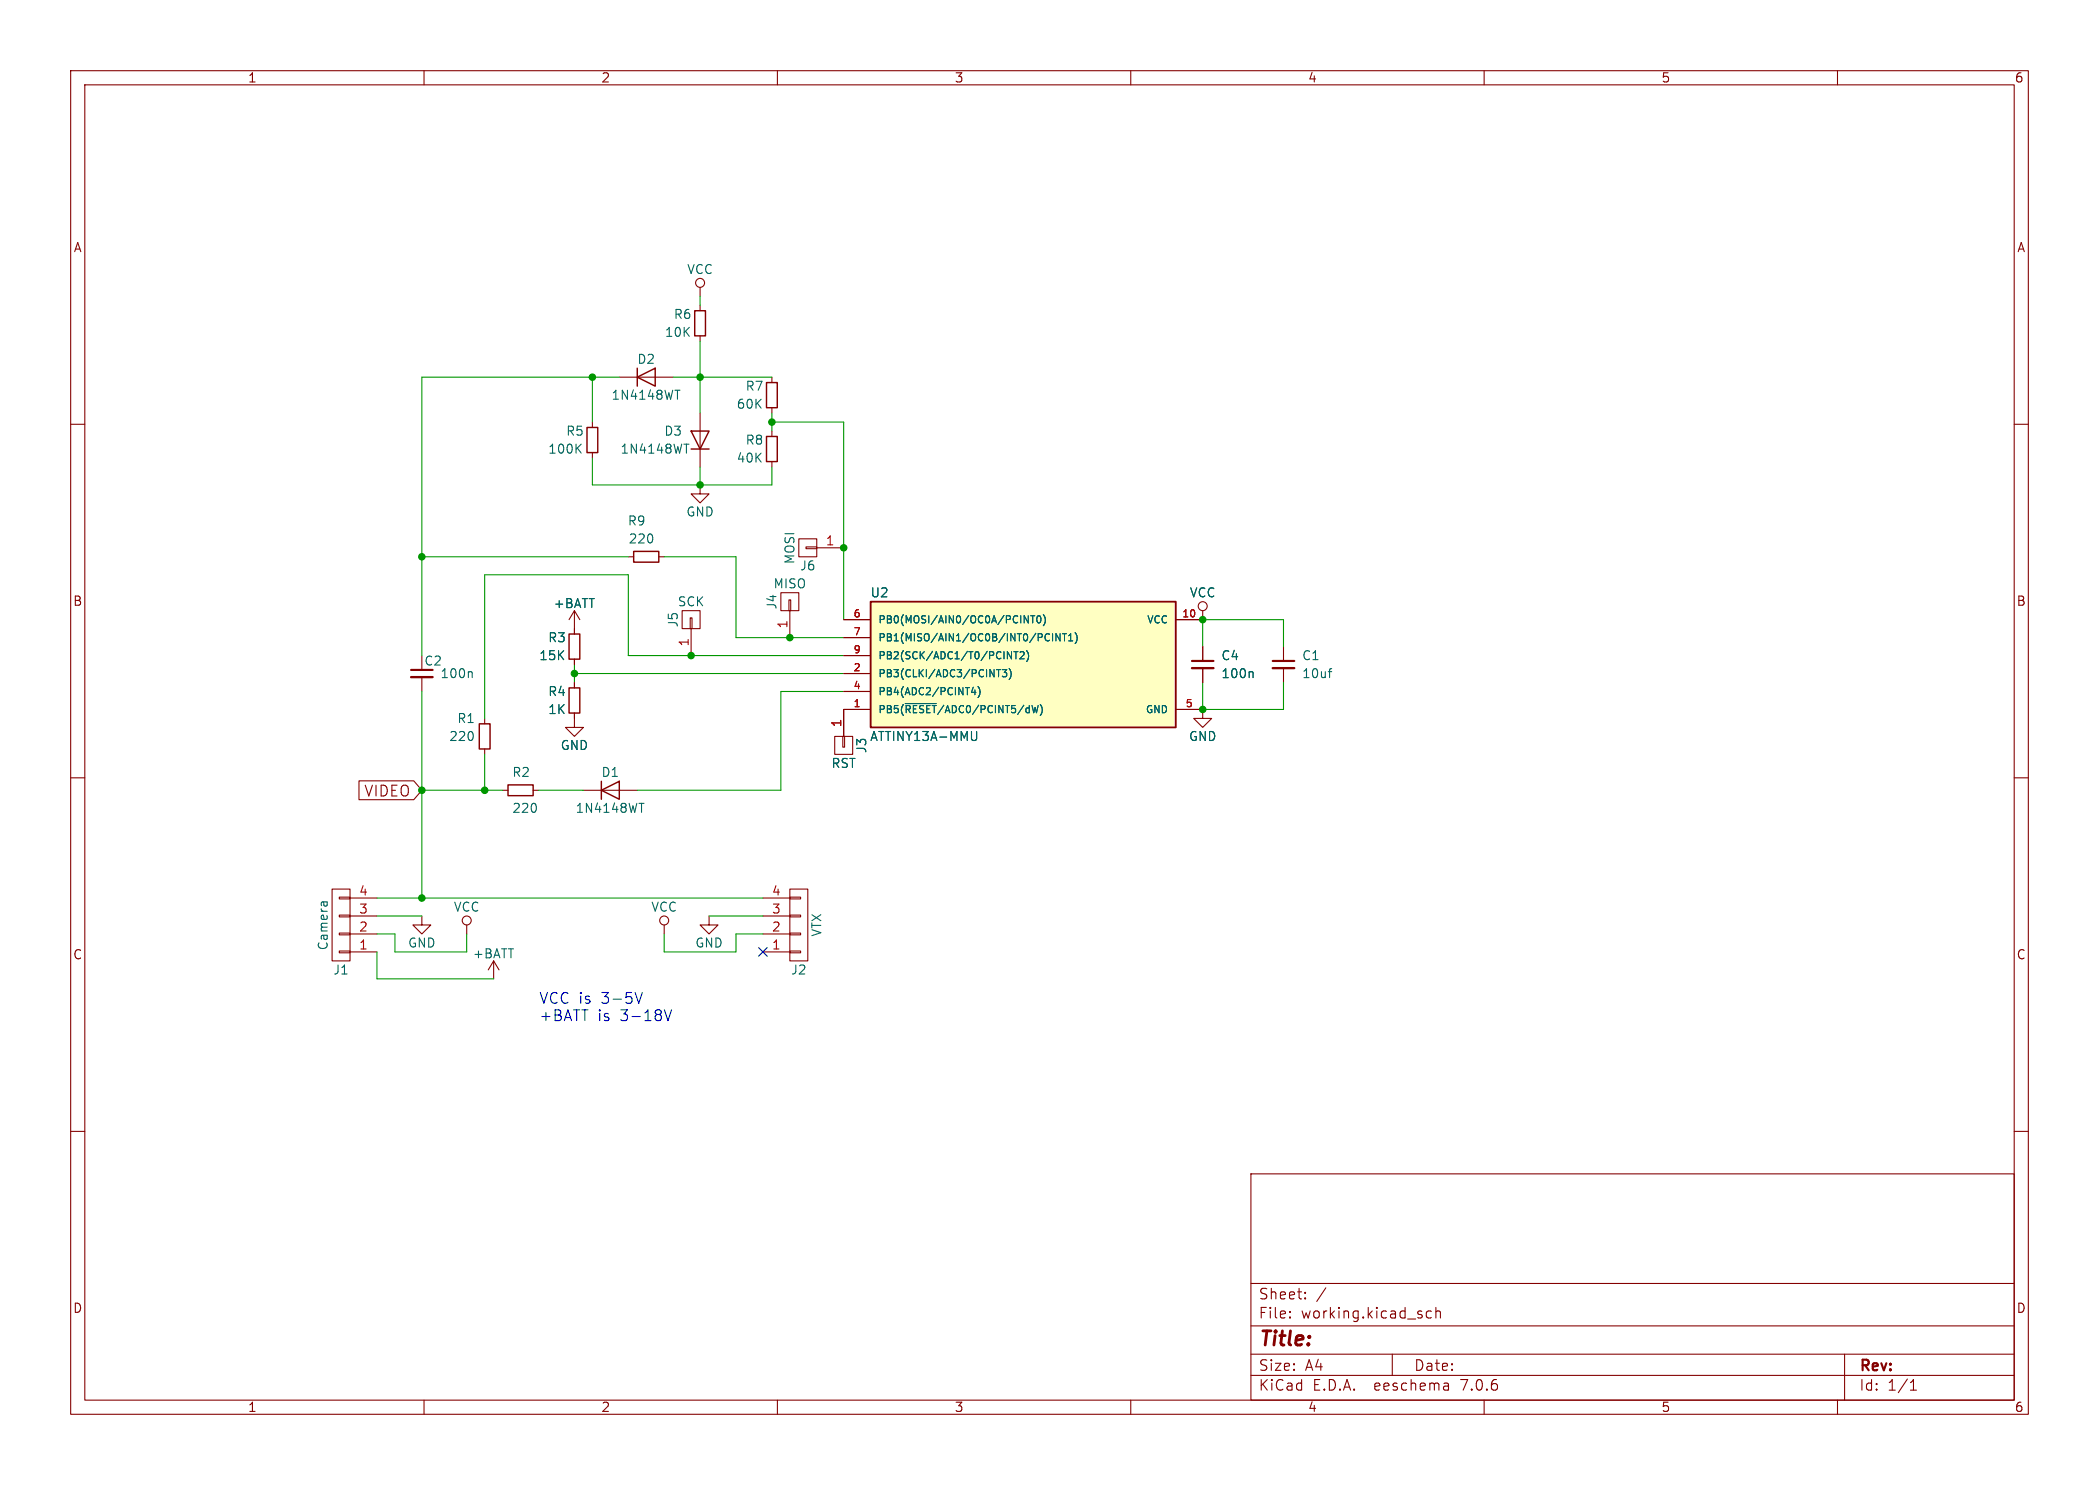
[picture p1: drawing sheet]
(kicad_sch (version 20230121) (generator eeschema)

 (paper "A4")

 (lib_symbols
  (symbol "VoltageOSD-rescue:+BATT" (power) (pin_names (offset 0)) (in_bom yes) (on_board yes)
   (property "Reference" "#PWR" (at 0 -3.81 0) (effects (font (size 1.27 1.27)) hide))
   (property "Value" "+BATT" (at 0 3.556 0) (effects (font (size 1.27 1.27))))
   (property "Footprint" "" (at 0 0 0) (effects (font (size 1.27 1.27)) hide))
   (property "Datasheet" "" (at 0 0 0) (effects (font (size 1.27 1.27)) hide))
   (symbol "+BATT_0_1"
    (polyline (pts (xy -0.762 1.27) (xy 0 2.54)) (stroke (width 0) (type solid)) (fill (type none)))
    (polyline (pts (xy 0 0) (xy 0 2.54)) (stroke (width 0) (type solid)) (fill (type none)))
    (polyline (pts (xy 0 2.54) (xy 0.762 1.27)) (stroke (width 0) (type solid)) (fill (type none))))
   (symbol "+BATT_1_1"
    (pin power_in line (at 0 0 90) (length 0) hide (name "+BATT" (effects (font (size 1.27 1.27)))) (number "1" (effects (font (size 1.27 1.27)))))))
  (symbol "VoltageOSD-rescue:ATTINY13A-MMF" (pin_names (offset 1.016)) (in_bom yes) (on_board yes)
   (property "Reference" "U" (at -20.32 10.16 0) (effects (font (size 1.27 1.27))))
   (property "Value" "ATTINY13A-MMF" (at 16.51 -10.16 0) (effects (font (size 1.27 1.27))))
   (property "Footprint" "QFN/MLF10" (at 15.24 0 0) (effects (font (size 1.27 1.27) italic) hide))
   (property "Datasheet" "" (at -20.32 8.89 0) (effects (font (size 1.27 1.27)) hide))
   (symbol "ATTINY13A-MMF_0_1"
    (rectangle (start -21.59 8.89) (end 21.59 -8.89) (stroke (width 0.254) (type solid)) (fill (type background))))
   (symbol "ATTINY13A-MMF_1_1"
    (pin bidirectional line (at -25.4 -6.35 0) (length 3.81) (name "PB5(~{RESET}/ADC0/PCINT5/dW)" (effects (font (size 1.016 1.016)))) (number "1" (effects (font (size 1.016 1.016)))))
    (pin power_in line (at 25.4 6.35 180) (length 3.81) (name "VCC" (effects (font (size 1.016 1.016)))) (number "10" (effects (font (size 1.016 1.016)))))
    (pin bidirectional line (at -25.4 -1.27 0) (length 3.81) (name "PB3(CLKI/ADC3/PCINT3)" (effects (font (size 1.016 1.016)))) (number "2" (effects (font (size 1.016 1.016)))))
    (pin bidirectional line (at -25.4 -3.81 0) (length 3.81) (name "PB4(ADC2/PCINT4)" (effects (font (size 1.016 1.016)))) (number "4" (effects (font (size 1.016 1.016)))))
    (pin power_in line (at 25.4 -6.35 180) (length 3.81) (name "GND" (effects (font (size 1.016 1.016)))) (number "5" (effects (font (size 1.016 1.016)))))
    (pin bidirectional line (at -25.4 6.35 0) (length 3.81) (name "PB0(MOSI/AIN0/OC0A/PCINT0)" (effects (font (size 1.016 1.016)))) (number "6" (effects (font (size 1.016 1.016)))))
    (pin bidirectional line (at -25.4 3.81 0) (length 3.81) (name "PB1(MISO/AIN1/OC0B/INT0/PCINT1)" (effects (font (size 1.016 1.016)))) (number "7" (effects (font (size 1.016 1.016)))))
    (pin bidirectional line (at -25.4 1.27 0) (length 3.81) (name "PB2(SCK/ADC1/T0/PCINT2)" (effects (font (size 1.016 1.016)))) (number "9" (effects (font (size 1.016 1.016)))))))
  (symbol "VoltageOSD-rescue:CONN_01X01" (pin_names (offset 1.016) hide) (in_bom yes) (on_board yes)
   (property "Reference" "J" (at 0 2.54 0) (effects (font (size 1.27 1.27))))
   (property "Value" "CONN_01X01" (at 2.54 0 90) (effects (font (size 1.27 1.27))))
   (property "Footprint" "" (at 0 0 0) (effects (font (size 1.27 1.27)) hide))
   (property "Datasheet" "" (at 0 0 0) (effects (font (size 1.27 1.27)) hide))
   (symbol "CONN_01X01_0_1"
    (rectangle (start -1.27 0.127) (end 0.254 -0.127) (stroke (width 0) (type solid)) (fill (type none)))
    (rectangle (start -1.27 1.27) (end 1.27 -1.27) (stroke (width 0) (type solid)) (fill (type none))))
   (symbol "CONN_01X01_1_1"
    (pin passive line (at -5.08 0 0) (length 3.81) (name "P1" (effects (font (size 1.27 1.27)))) (number "1" (effects (font (size 1.27 1.27)))))))
  (symbol "VoltageOSD-rescue:CONN_01X04" (pin_names (offset 1.016) hide) (in_bom yes) (on_board yes)
   (property "Reference" "J" (at 0 6.35 0) (effects (font (size 1.27 1.27))))
   (property "Value" "CONN_01X04" (at 2.54 0 90) (effects (font (size 1.27 1.27))))
   (property "Footprint" "" (at 0 0 0) (effects (font (size 1.27 1.27)) hide))
   (property "Datasheet" "" (at 0 0 0) (effects (font (size 1.27 1.27)) hide))
   (symbol "CONN_01X04_0_1"
    (rectangle (start -1.27 -3.683) (end 0.254 -3.937) (stroke (width 0) (type solid)) (fill (type none)))
    (rectangle (start -1.27 -1.143) (end 0.254 -1.397) (stroke (width 0) (type solid)) (fill (type none)))
    (rectangle (start -1.27 1.397) (end 0.254 1.143) (stroke (width 0) (type solid)) (fill (type none)))
    (rectangle (start -1.27 3.937) (end 0.254 3.683) (stroke (width 0) (type solid)) (fill (type none)))
    (rectangle (start -1.27 5.08) (end 1.27 -5.08) (stroke (width 0) (type solid)) (fill (type none))))
   (symbol "CONN_01X04_1_1"
    (pin passive line (at -5.08 3.81 0) (length 3.81) (name "P1" (effects (font (size 1.27 1.27)))) (number "1" (effects (font (size 1.27 1.27)))))
    (pin passive line (at -5.08 1.27 0) (length 3.81) (name "P2" (effects (font (size 1.27 1.27)))) (number "2" (effects (font (size 1.27 1.27)))))
    (pin passive line (at -5.08 -1.27 0) (length 3.81) (name "P3" (effects (font (size 1.27 1.27)))) (number "3" (effects (font (size 1.27 1.27)))))
    (pin passive line (at -5.08 -3.81 0) (length 3.81) (name "P4" (effects (font (size 1.27 1.27)))) (number "4" (effects (font (size 1.27 1.27)))))))
  (symbol "VoltageOSD-rescue:C_Small" (pin_numbers hide) (pin_names (offset 0.254) hide) (in_bom yes) (on_board yes)
   (property "Reference" "C" (at 0.254 1.778 0) (effects (font (size 1.27 1.27)) (justify left)))
   (property "Value" "C_Small" (at 0.254 -2.032 0) (effects (font (size 1.27 1.27)) (justify left)))
   (property "Footprint" "" (at 0 0 0) (effects (font (size 1.27 1.27)) hide))
   (property "Datasheet" "" (at 0 0 0) (effects (font (size 1.27 1.27)) hide))
   (symbol "C_Small_0_1"
    (polyline (pts (xy -1.524 -0.508) (xy 1.524 -0.508)) (stroke (width 0.3302) (type solid)) (fill (type none)))
    (polyline (pts (xy -1.524 0.508) (xy 1.524 0.508)) (stroke (width 0.3048) (type solid)) (fill (type none))))
   (symbol "C_Small_1_1"
    (pin passive line (at 0 2.54 270) (length 2.032) (name "~" (effects (font (size 1.27 1.27)))) (number "1" (effects (font (size 1.27 1.27)))))
    (pin passive line (at 0 -2.54 90) (length 2.032) (name "~" (effects (font (size 1.27 1.27)))) (number "2" (effects (font (size 1.27 1.27)))))))
  (symbol "VoltageOSD-rescue:D" (pin_numbers hide) (pin_names (offset 1.016) hide) (in_bom yes) (on_board yes)
   (property "Reference" "D" (at 0 2.54 0) (effects (font (size 1.27 1.27))))
   (property "Value" "D" (at 0 -2.54 0) (effects (font (size 1.27 1.27))))
   (property "Footprint" "" (at 0 0 0) (effects (font (size 1.27 1.27)) hide))
   (property "Datasheet" "" (at 0 0 0) (effects (font (size 1.27 1.27)) hide))
   (symbol "D_0_1"
    (polyline (pts (xy -1.27 1.27) (xy -1.27 -1.27)) (stroke (width 0.2032) (type solid)) (fill (type none)))
    (polyline (pts (xy 1.27 0) (xy -1.27 0)) (stroke (width 0) (type solid)) (fill (type none)))
    (polyline (pts (xy 1.27 1.27) (xy 1.27 -1.27) (xy -1.27 0) (xy 1.27 1.27)) (stroke (width 0.2032) (type solid)) (fill (type none))))
   (symbol "D_1_1"
    (pin passive line (at -3.81 0 0) (length 2.54) (name "K" (effects (font (size 1.27 1.27)))) (number "1" (effects (font (size 1.27 1.27)))))
    (pin passive line (at 3.81 0 180) (length 2.54) (name "A" (effects (font (size 1.27 1.27)))) (number "2" (effects (font (size 1.27 1.27)))))))
  (symbol "VoltageOSD-rescue:GND" (power) (pin_names (offset 0)) (in_bom yes) (on_board yes)
   (property "Reference" "#PWR" (at 0 -6.35 0) (effects (font (size 1.27 1.27)) hide))
   (property "Value" "GND" (at 0 -3.81 0) (effects (font (size 1.27 1.27))))
   (property "Footprint" "" (at 0 0 0) (effects (font (size 1.27 1.27)) hide))
   (property "Datasheet" "" (at 0 0 0) (effects (font (size 1.27 1.27)) hide))
   (symbol "GND_0_1"
    (polyline (pts (xy 0 0) (xy 0 -1.27) (xy 1.27 -1.27) (xy 0 -2.54) (xy -1.27 -1.27) (xy 0 -1.27)) (stroke (width 0) (type solid)) (fill (type none))))
   (symbol "GND_1_1"
    (pin power_in line (at 0 0 270) (length 0) hide (name "GND" (effects (font (size 1.27 1.27)))) (number "1" (effects (font (size 1.27 1.27)))))))
  (symbol "VoltageOSD-rescue:R_Small" (pin_numbers hide) (pin_names (offset 0.254) hide) (in_bom yes) (on_board yes)
   (property "Reference" "R" (at 0.762 0.508 0) (effects (font (size 1.27 1.27)) (justify left)))
   (property "Value" "R_Small" (at 0.762 -1.016 0) (effects (font (size 1.27 1.27)) (justify left)))
   (property "Footprint" "" (at 0 0 0) (effects (font (size 1.27 1.27)) hide))
   (property "Datasheet" "" (at 0 0 0) (effects (font (size 1.27 1.27)) hide))
   (symbol "R_Small_0_1"
    (rectangle (start -0.762 1.778) (end 0.762 -1.778) (stroke (width 0.2032) (type solid)) (fill (type none))))
   (symbol "R_Small_1_1"
    (pin passive line (at 0 2.54 270) (length 0.762) (name "~" (effects (font (size 1.27 1.27)))) (number "1" (effects (font (size 1.27 1.27)))))
    (pin passive line (at 0 -2.54 90) (length 0.762) (name "~" (effects (font (size 1.27 1.27)))) (number "2" (effects (font (size 1.27 1.27)))))))
  (symbol "VoltageOSD-rescue:VCC" (power) (pin_names (offset 0)) (in_bom yes) (on_board yes)
   (property "Reference" "#PWR" (at 0 -3.81 0) (effects (font (size 1.27 1.27)) hide))
   (property "Value" "VCC" (at 0 3.81 0) (effects (font (size 1.27 1.27))))
   (property "Footprint" "" (at 0 0 0) (effects (font (size 1.27 1.27)) hide))
   (property "Datasheet" "" (at 0 0 0) (effects (font (size 1.27 1.27)) hide))
   (symbol "VCC_0_1"
    (polyline (pts (xy 0 0) (xy 0 1.27)) (stroke (width 0) (type solid)) (fill (type none)))
    (circle (center 0 1.905) (radius 0.635) (stroke (width 0) (type solid)) (fill (type none))))
   (symbol "VCC_1_1"
    (pin power_in line (at 0 0 90) (length 0) hide (name "VCC" (effects (font (size 1.27 1.27)))) (number "1" (effects (font (size 1.27 1.27))))))))

 (junction (at 81.28 95.25) (diameter 0) (color 0 0 0 0))
 (junction (at 68.58 111.76) (diameter 0) (color 0 0 0 0))
 (junction (at 99.06 53.34) (diameter 0) (color 0 0 0 0))
 (junction (at 97.79 92.71) (diameter 0) (color 0 0 0 0))
 (junction (at 59.69 78.74) (diameter 0) (color 0 0 0 0))
 (junction (at 59.69 127) (diameter 0) (color 0 0 0 0))
 (junction (at 119.38 77.47) (diameter 0) (color 0 0 0 0))
 (junction (at 109.22 59.69) (diameter 0) (color 0 0 0 0))
 (junction (at 170.18 87.63) (diameter 0) (color 0 0 0 0))
 (junction (at 99.06 68.58) (diameter 0) (color 0 0 0 0))
 (junction (at 59.69 111.76) (diameter 0) (color 0 0 0 0))
 (junction (at 170.18 100.33) (diameter 0) (color 0 0 0 0))
 (junction (at 111.76 90.17) (diameter 0) (color 0 0 0 0))
 (junction (at 83.82 53.34) (diameter 0) (color 0 0 0 0))

 (no_connect (at 107.95 134.62))

 (wire (pts (xy 68.58 81.28) (xy 88.9 81.28)) (stroke (width 0) (type default)))
 (wire (pts (xy 53.34 127) (xy 59.69 127)) (stroke (width 0) (type default)))
 (wire (pts (xy 66.04 134.62) (xy 66.04 132.08)) (stroke (width 0) (type default)))
 (wire (pts (xy 59.69 129.54) (xy 53.34 129.54)) (stroke (width 0) (type default)))
 (wire (pts (xy 170.18 100.33) (xy 181.61 100.33)) (stroke (width 0) (type default)))
 (wire (pts (xy 59.69 97.79) (xy 59.69 111.76)) (stroke (width 0) (type default)))
 (wire (pts (xy 59.69 111.76) (xy 59.69 127)) (stroke (width 0) (type default)))
 (wire (pts (xy 88.9 78.74) (xy 59.69 78.74)) (stroke (width 0) (type default)))
 (wire (pts (xy 170.18 91.44) (xy 170.18 87.63)) (stroke (width 0) (type default)))
 (wire (pts (xy 53.34 134.62) (xy 53.34 138.43)) (stroke (width 0) (type default)))
 (wire (pts (xy 93.98 132.08) (xy 93.98 134.62)) (stroke (width 0) (type default)))
 (wire (pts (xy 59.69 78.74) (xy 59.69 92.71)) (stroke (width 0) (type default)))
 (wire (pts (xy 109.22 59.69) (xy 109.22 60.96)) (stroke (width 0) (type default)))
 (wire (pts (xy 81.28 95.25) (xy 119.38 95.25)) (stroke (width 0) (type default)))
 (wire (pts (xy 83.82 53.34) (xy 87.63 53.34)) (stroke (width 0) (type default)))
 (wire (pts (xy 104.14 78.74) (xy 104.14 90.17)) (stroke (width 0) (type default)))
 (wire (pts (xy 110.49 111.76) (xy 110.49 97.79)) (stroke (width 0) (type default)))
 (wire (pts (xy 107.95 129.54) (xy 100.33 129.54)) (stroke (width 0) (type default)))
 (wire (pts (xy 68.58 111.76) (xy 71.12 111.76)) (stroke (width 0) (type default)))
 (wire (pts (xy 83.82 64.77) (xy 83.82 68.58)) (stroke (width 0) (type default)))
 (wire (pts (xy 83.82 59.69) (xy 83.82 53.34)) (stroke (width 0) (type default)))
 (wire (pts (xy 99.06 48.26) (xy 99.06 53.34)) (stroke (width 0) (type default)))
 (wire (pts (xy 99.06 68.58) (xy 109.22 68.58)) (stroke (width 0) (type default)))
 (wire (pts (xy 99.06 43.18) (xy 99.06 41.91)) (stroke (width 0) (type default)))
 (wire (pts (xy 59.69 53.34) (xy 59.69 78.74)) (stroke (width 0) (type default)))
 (wire (pts (xy 95.25 53.34) (xy 99.06 53.34)) (stroke (width 0) (type default)))
 (wire (pts (xy 59.69 127) (xy 107.95 127)) (stroke (width 0) (type default)))
 (wire (pts (xy 59.69 111.76) (xy 68.58 111.76)) (stroke (width 0) (type default)))
 (wire (pts (xy 55.88 132.08) (xy 55.88 134.62)) (stroke (width 0) (type default)))
 (wire (pts (xy 170.18 87.63) (xy 181.61 87.63)) (stroke (width 0) (type default)))
 (wire (pts (xy 99.06 68.58) (xy 99.06 66.04)) (stroke (width 0) (type default)))
 (wire (pts (xy 109.22 58.42) (xy 109.22 59.69)) (stroke (width 0) (type default)))
 (wire (pts (xy 109.22 68.58) (xy 109.22 66.04)) (stroke (width 0) (type default)))
 (wire (pts (xy 53.34 138.43) (xy 69.85 138.43)) (stroke (width 0) (type default)))
 (wire (pts (xy 104.14 78.74) (xy 93.98 78.74)) (stroke (width 0) (type default)))
 (wire (pts (xy 81.28 93.98) (xy 81.28 95.25)) (stroke (width 0) (type default)))
 (wire (pts (xy 119.38 59.69) (xy 119.38 77.47)) (stroke (width 0) (type default)))
 (wire (pts (xy 88.9 92.71) (xy 88.9 81.28)) (stroke (width 0) (type default)))
 (wire (pts (xy 83.82 68.58) (xy 99.06 68.58)) (stroke (width 0) (type default)))
 (wire (pts (xy 68.58 106.68) (xy 68.58 111.76)) (stroke (width 0) (type default)))
 (wire (pts (xy 97.79 92.71) (xy 119.38 92.71)) (stroke (width 0) (type default)))
 (wire (pts (xy 104.14 132.08) (xy 107.95 132.08)) (stroke (width 0) (type default)))
 (wire (pts (xy 68.58 101.6) (xy 68.58 81.28)) (stroke (width 0) (type default)))
 (wire (pts (xy 53.34 132.08) (xy 55.88 132.08)) (stroke (width 0) (type default)))
 (wire (pts (xy 119.38 77.47) (xy 119.38 87.63)) (stroke (width 0) (type default)))
 (wire (pts (xy 93.98 134.62) (xy 104.14 134.62)) (stroke (width 0) (type default)))
 (wire (pts (xy 90.17 111.76) (xy 110.49 111.76)) (stroke (width 0) (type default)))
 (wire (pts (xy 59.69 53.34) (xy 83.82 53.34)) (stroke (width 0) (type default)))
 (wire (pts (xy 111.76 90.17) (xy 119.38 90.17)) (stroke (width 0) (type default)))
 (wire (pts (xy 110.49 97.79) (xy 119.38 97.79)) (stroke (width 0) (type default)))
 (wire (pts (xy 99.06 53.34) (xy 109.22 53.34)) (stroke (width 0) (type default)))
 (wire (pts (xy 55.88 134.62) (xy 66.04 134.62)) (stroke (width 0) (type default)))
 (wire (pts (xy 170.18 96.52) (xy 170.18 100.33)) (stroke (width 0) (type default)))
 (wire (pts (xy 181.61 100.33) (xy 181.61 96.52)) (stroke (width 0) (type default)))
 (wire (pts (xy 81.28 95.25) (xy 81.28 96.52)) (stroke (width 0) (type default)))
 (wire (pts (xy 181.61 87.63) (xy 181.61 91.44)) (stroke (width 0) (type default)))
 (wire (pts (xy 104.14 134.62) (xy 104.14 132.08)) (stroke (width 0) (type default)))
 (wire (pts (xy 88.9 92.71) (xy 97.79 92.71)) (stroke (width 0) (type default)))
 (wire (pts (xy 82.55 111.76) (xy 76.2 111.76)) (stroke (width 0) (type default)))
 (wire (pts (xy 119.38 59.69) (xy 109.22 59.69)) (stroke (width 0) (type default)))
 (wire (pts (xy 99.06 53.34) (xy 99.06 58.42)) (stroke (width 0) (type default)))
 (wire (pts (xy 104.14 90.17) (xy 111.76 90.17)) (stroke (width 0) (type default)))

 (text "VCC is 3-5V\n+BATT is 3-18V" (at 76.2 144.78 0) (effects (font (size 1.524 1.524)) (justify left bottom)))

 (global_label "VIDEO" (shape input) (at 59.69 111.76 180) (effects (font (size 1.524 1.524)) (justify right))
  (property "Intersheetrefs" "${INTERSHEET_REFS}" (at 59.69 111.76 0) (effects (font (size 1.27 1.27)) hide)))

 (symbol (lib_id "VoltageOSD-rescue:ATTINY13A-MMF") (at 144.78 93.98 0) (unit 1) (in_bom yes) (on_board yes) (dnp no)
  (property "Reference" "U2" (at 124.46 83.82 0) (effects (font (size 1.27 1.27))))
  (property "Value" "ATTINY13A-MMU" (at 130.81 104.14 0) (effects (font (size 1.27 1.27))))
  (property "Footprint" ".pretty:MLF_10M1" (at 160.02 93.98 0) (effects (font (size 1.27 1.27) italic) hide))
  (property "Datasheet" "" (at 124.46 85.09 0) (effects (font (size 1.27 1.27)) hide)) (pin "1") (pin "10") (pin "2") (pin "4") (pin "5") (pin "6") (pin "7") (pin "9"))

 (symbol (lib_id "VoltageOSD-rescue:C_Small") (at 59.69 95.25 0) (unit 1) (in_bom yes) (on_board yes) (dnp no)
  (property "Reference" "C2" (at 59.944 93.472 0) (effects (font (size 1.27 1.27)) (justify left)))
  (property "Value" "100n" (at 62.23 95.25 0) (effects (font (size 1.27 1.27)) (justify left)))
  (property "Footprint" "Capacitors_SMD:C_0402_NoSilk" (at 59.69 95.25 0) (effects (font (size 1.27 1.27)) hide))
  (property "Datasheet" "" (at 59.69 95.25 0) (effects (font (size 1.27 1.27)) hide)) (pin "1") (pin "2"))

 (symbol (lib_id "VoltageOSD-rescue:GND") (at 170.18 100.33 0) (unit 1) (in_bom yes) (on_board yes) (dnp no)
  (property "Reference" "#PWR11" (at 170.18 106.68 0) (effects (font (size 1.27 1.27)) hide))
  (property "Value" "GND" (at 170.18 104.14 0) (effects (font (size 1.27 1.27))))
  (property "Footprint" "" (at 170.18 100.33 0) (effects (font (size 1.27 1.27)) hide))
  (property "Datasheet" "" (at 170.18 100.33 0) (effects (font (size 1.27 1.27)) hide)) (pin "1"))

 (symbol (lib_id "VoltageOSD-rescue:VCC") (at 170.18 87.63 0) (unit 1) (in_bom yes) (on_board yes) (dnp no)
  (property "Reference" "#PWR10" (at 170.18 91.44 0) (effects (font (size 1.27 1.27)) hide))
  (property "Value" "VCC" (at 170.18 83.82 0) (effects (font (size 1.27 1.27))))
  (property "Footprint" "" (at 170.18 87.63 0) (effects (font (size 1.27 1.27)) hide))
  (property "Datasheet" "" (at 170.18 87.63 0) (effects (font (size 1.27 1.27)) hide)) (pin "1"))

 (symbol (lib_id "VoltageOSD-rescue:D") (at 86.36 111.76 0) (unit 1) (in_bom yes) (on_board yes) (dnp no)
  (property "Reference" "D1" (at 86.36 109.22 0) (effects (font (size 1.27 1.27))))
  (property "Value" "1N4148WT" (at 86.36 114.3 0) (effects (font (size 1.27 1.27))))
  (property "Footprint" "Diodes_SMD:D_SOD-523" (at 86.36 111.76 0) (effects (font (size 1.27 1.27)) hide))
  (property "Datasheet" "" (at 86.36 111.76 0) (effects (font (size 1.27 1.27)) hide)) (pin "1") (pin "2"))

 (symbol (lib_id "VoltageOSD-rescue:R_Small") (at 73.66 111.76 270) (unit 1) (in_bom yes) (on_board yes) (dnp no)
  (property "Reference" "R2" (at 72.39 109.22 90) (effects (font (size 1.27 1.27)) (justify left)))
  (property "Value" "220" (at 72.39 114.3 90) (effects (font (size 1.27 1.27)) (justify left)))
  (property "Footprint" "Resistors_SMD:R_0402_NoSilk" (at 73.66 111.76 0) (effects (font (size 1.27 1.27)) hide))
  (property "Datasheet" "" (at 73.66 111.76 0) (effects (font (size 1.27 1.27)) hide)) (pin "1") (pin "2"))

 (symbol (lib_id "VoltageOSD-rescue:R_Small") (at 81.28 91.44 0) (unit 1) (in_bom yes) (on_board yes) (dnp no)
  (property "Reference" "R3" (at 77.47 90.17 0) (effects (font (size 1.27 1.27)) (justify left)))
  (property "Value" "15K" (at 76.2 92.71 0) (effects (font (size 1.27 1.27)) (justify left)))
  (property "Footprint" "Resistors_SMD:R_0402_NoSilk" (at 81.28 91.44 0) (effects (font (size 1.27 1.27)) hide))
  (property "Datasheet" "" (at 81.28 91.44 0) (effects (font (size 1.27 1.27)) hide)) (pin "1") (pin "2"))

 (symbol (lib_id "VoltageOSD-rescue:R_Small") (at 81.28 99.06 0) (unit 1) (in_bom yes) (on_board yes) (dnp no)
  (property "Reference" "R4" (at 77.47 97.79 0) (effects (font (size 1.27 1.27)) (justify left)))
  (property "Value" "1K" (at 77.47 100.33 0) (effects (font (size 1.27 1.27)) (justify left)))
  (property "Footprint" "Resistors_SMD:R_0402_NoSilk" (at 81.28 99.06 0) (effects (font (size 1.27 1.27)) hide))
  (property "Datasheet" "" (at 81.28 99.06 0) (effects (font (size 1.27 1.27)) hide)) (pin "1") (pin "2"))

 (symbol (lib_id "VoltageOSD-rescue:GND") (at 81.28 101.6 0) (unit 1) (in_bom yes) (on_board yes) (dnp no)
  (property "Reference" "#PWR5" (at 81.28 107.95 0) (effects (font (size 1.27 1.27)) hide))
  (property "Value" "GND" (at 81.28 105.41 0) (effects (font (size 1.27 1.27))))
  (property "Footprint" "" (at 81.28 101.6 0) (effects (font (size 1.27 1.27)) hide))
  (property "Datasheet" "" (at 81.28 101.6 0) (effects (font (size 1.27 1.27)) hide)) (pin "1"))

 (symbol (lib_id "VoltageOSD-rescue:+BATT") (at 81.28 88.9 0) (unit 1) (in_bom yes) (on_board yes) (dnp no)
  (property "Reference" "#PWR4" (at 81.28 92.71 0) (effects (font (size 1.27 1.27)) hide))
  (property "Value" "+BATT" (at 81.28 85.344 0) (effects (font (size 1.27 1.27))))
  (property "Footprint" "" (at 81.28 88.9 0) (effects (font (size 1.27 1.27)) hide))
  (property "Datasheet" "" (at 81.28 88.9 0) (effects (font (size 1.27 1.27)) hide)) (pin "1"))

 (symbol (lib_id "VoltageOSD-rescue:CONN_01X04") (at 48.26 130.81 180) (unit 1) (in_bom yes) (on_board yes) (dnp no)
  (property "Reference" "J1" (at 48.26 137.16 0) (effects (font (size 1.27 1.27))))
  (property "Value" "Camera" (at 45.72 130.81 90) (effects (font (size 1.27 1.27))))
  (property "Footprint" ".pretty:4pin_SMD_small" (at 48.26 130.81 0) (effects (font (size 1.27 1.27)) hide))
  (property "Datasheet" "" (at 48.26 130.81 0) (effects (font (size 1.27 1.27)) hide)) (pin "1") (pin "2") (pin "3") (pin "4"))

 (symbol (lib_id "VoltageOSD-rescue:CONN_01X04") (at 113.03 130.81 0) (mirror x) (unit 1) (in_bom yes) (on_board yes) (dnp no)
  (property "Reference" "J2" (at 113.03 137.16 0) (effects (font (size 1.27 1.27))))
  (property "Value" "VTX" (at 115.57 130.81 90) (effects (font (size 1.27 1.27))))
  (property "Footprint" ".pretty:4pin_SMD_small" (at 113.03 130.81 0) (effects (font (size 1.27 1.27)) hide))
  (property "Datasheet" "" (at 113.03 130.81 0) (effects (font (size 1.27 1.27)) hide)) (pin "1") (pin "2") (pin "3") (pin "4"))

 (symbol (lib_id "VoltageOSD-rescue:GND") (at 59.69 129.54 0) (unit 1) (in_bom yes) (on_board yes) (dnp no)
  (property "Reference" "#PWR1" (at 59.69 135.89 0) (effects (font (size 1.27 1.27)) hide))
  (property "Value" "GND" (at 59.69 133.35 0) (effects (font (size 1.27 1.27))))
  (property "Footprint" "" (at 59.69 129.54 0) (effects (font (size 1.27 1.27)) hide))
  (property "Datasheet" "" (at 59.69 129.54 0) (effects (font (size 1.27 1.27)) hide)) (pin "1"))

 (symbol (lib_id "VoltageOSD-rescue:GND") (at 100.33 129.54 0) (unit 1) (in_bom yes) (on_board yes) (dnp no)
  (property "Reference" "#PWR9" (at 100.33 135.89 0) (effects (font (size 1.27 1.27)) hide))
  (property "Value" "GND" (at 100.33 133.35 0) (effects (font (size 1.27 1.27))))
  (property "Footprint" "" (at 100.33 129.54 0) (effects (font (size 1.27 1.27)) hide))
  (property "Datasheet" "" (at 100.33 129.54 0) (effects (font (size 1.27 1.27)) hide)) (pin "1"))

 (symbol (lib_id "VoltageOSD-rescue:VCC") (at 66.04 132.08 0) (unit 1) (in_bom yes) (on_board yes) (dnp no)
  (property "Reference" "#PWR2" (at 66.04 135.89 0) (effects (font (size 1.27 1.27)) hide))
  (property "Value" "VCC" (at 66.04 128.27 0) (effects (font (size 1.27 1.27))))
  (property "Footprint" "" (at 66.04 132.08 0) (effects (font (size 1.27 1.27)) hide))
  (property "Datasheet" "" (at 66.04 132.08 0) (effects (font (size 1.27 1.27)) hide)) (pin "1"))

 (symbol (lib_id "VoltageOSD-rescue:VCC") (at 93.98 132.08 0) (unit 1) (in_bom yes) (on_board yes) (dnp no)
  (property "Reference" "#PWR6" (at 93.98 135.89 0) (effects (font (size 1.27 1.27)) hide))
  (property "Value" "VCC" (at 93.98 128.27 0) (effects (font (size 1.27 1.27))))
  (property "Footprint" "" (at 93.98 132.08 0) (effects (font (size 1.27 1.27)) hide))
  (property "Datasheet" "" (at 93.98 132.08 0) (effects (font (size 1.27 1.27)) hide)) (pin "1"))

 (symbol (lib_id "VoltageOSD-rescue:+BATT") (at 69.85 138.43 0) (unit 1) (in_bom yes) (on_board yes) (dnp no)
  (property "Reference" "#PWR3" (at 69.85 142.24 0) (effects (font (size 1.27 1.27)) hide))
  (property "Value" "+BATT" (at 69.85 134.874 0) (effects (font (size 1.27 1.27))))
  (property "Footprint" "" (at 69.85 138.43 0) (effects (font (size 1.27 1.27)) hide))
  (property "Datasheet" "" (at 69.85 138.43 0) (effects (font (size 1.27 1.27)) hide)) (pin "1"))

 (symbol (lib_id "VoltageOSD-rescue:C_Small") (at 170.18 93.98 0) (unit 1) (in_bom yes) (on_board yes) (dnp no)
  (property "Reference" "C4" (at 172.72 92.71 0) (effects (font (size 1.27 1.27)) (justify left)))
  (property "Value" "100n" (at 172.72 95.25 0) (effects (font (size 1.27 1.27)) (justify left)))
  (property "Footprint" "Capacitors_SMD:C_0402_NoSilk" (at 170.18 93.98 0) (effects (font (size 1.27 1.27)) hide))
  (property "Datasheet" "" (at 170.18 93.98 0) (effects (font (size 1.27 1.27)) hide)) (pin "1") (pin "2"))

 (symbol (lib_id "VoltageOSD-rescue:CONN_01X01") (at 119.38 105.41 270) (unit 1) (in_bom yes) (on_board yes) (dnp no)
  (property "Reference" "J3" (at 121.92 105.41 0) (effects (font (size 1.27 1.27))))
  (property "Value" "RST" (at 119.38 107.95 90) (effects (font (size 1.27 1.27))))
  (property "Footprint" ".pretty:Prog_pad" (at 119.38 105.41 0) (effects (font (size 1.27 1.27)) hide))
  (property "Datasheet" "" (at 119.38 105.41 0) (effects (font (size 1.27 1.27)) hide)) (pin "1"))

 (symbol (lib_id "VoltageOSD-rescue:CONN_01X01") (at 97.79 87.63 90) (unit 1) (in_bom yes) (on_board yes) (dnp no)
  (property "Reference" "J5" (at 95.25 87.63 0) (effects (font (size 1.27 1.27))))
  (property "Value" "SCK" (at 97.79 85.09 90) (effects (font (size 1.27 1.27))))
  (property "Footprint" ".pretty:Prog_pad" (at 97.79 87.63 0) (effects (font (size 1.27 1.27)) hide))
  (property "Datasheet" "" (at 97.79 87.63 0) (effects (font (size 1.27 1.27)) hide)) (pin "1"))

 (symbol (lib_id "VoltageOSD-rescue:CONN_01X01") (at 111.76 85.09 90) (unit 1) (in_bom yes) (on_board yes) (dnp no)
  (property "Reference" "J4" (at 109.22 85.09 0) (effects (font (size 1.27 1.27))))
  (property "Value" "MISO" (at 111.76 82.55 90) (effects (font (size 1.27 1.27))))
  (property "Footprint" ".pretty:Prog_pad" (at 111.76 85.09 0) (effects (font (size 1.27 1.27)) hide))
  (property "Datasheet" "" (at 111.76 85.09 0) (effects (font (size 1.27 1.27)) hide)) (pin "1"))

 (symbol (lib_id "VoltageOSD-rescue:D") (at 91.44 53.34 0) (unit 1) (in_bom yes) (on_board yes) (dnp no)
  (property "Reference" "D2" (at 91.44 50.8 0) (effects (font (size 1.27 1.27))))
  (property "Value" "1N4148WT" (at 91.44 55.88 0) (effects (font (size 1.27 1.27))))
  (property "Footprint" "Diodes_SMD:D_SOD-523" (at 91.44 53.34 0) (effects (font (size 1.27 1.27)) hide))
  (property "Datasheet" "" (at 91.44 53.34 0) (effects (font (size 1.27 1.27)) hide)) (pin "1") (pin "2"))

 (symbol (lib_id "VoltageOSD-rescue:D") (at 99.06 62.23 90) (unit 1) (in_bom yes) (on_board yes) (dnp no)
  (property "Reference" "D3" (at 95.25 60.96 90) (effects (font (size 1.27 1.27))))
  (property "Value" "1N4148WT" (at 92.71 63.5 90) (effects (font (size 1.27 1.27))))
  (property "Footprint" "Diodes_SMD:D_SOD-523" (at 99.06 62.23 0) (effects (font (size 1.27 1.27)) hide))
  (property "Datasheet" "" (at 99.06 62.23 0) (effects (font (size 1.27 1.27)) hide)) (pin "1") (pin "2"))

 (symbol (lib_id "VoltageOSD-rescue:R_Small") (at 99.06 45.72 0) (unit 1) (in_bom yes) (on_board yes) (dnp no)
  (property "Reference" "R6" (at 95.25 44.45 0) (effects (font (size 1.27 1.27)) (justify left)))
  (property "Value" "10K" (at 93.98 46.99 0) (effects (font (size 1.27 1.27)) (justify left)))
  (property "Footprint" "Resistors_SMD:R_0402_NoSilk" (at 99.06 45.72 0) (effects (font (size 1.27 1.27)) hide))
  (property "Datasheet" "" (at 99.06 45.72 0) (effects (font (size 1.27 1.27)) hide)) (pin "1") (pin "2"))

 (symbol (lib_id "VoltageOSD-rescue:VCC") (at 99.06 41.91 0) (unit 1) (in_bom yes) (on_board yes) (dnp no)
  (property "Reference" "#PWR7" (at 99.06 45.72 0) (effects (font (size 1.27 1.27)) hide))
  (property "Value" "VCC" (at 99.06 38.1 0) (effects (font (size 1.27 1.27))))
  (property "Footprint" "" (at 99.06 41.91 0) (effects (font (size 1.27 1.27)) hide))
  (property "Datasheet" "" (at 99.06 41.91 0) (effects (font (size 1.27 1.27)) hide)) (pin "1"))

 (symbol (lib_id "VoltageOSD-rescue:R_Small") (at 83.82 62.23 0) (unit 1) (in_bom yes) (on_board yes) (dnp no)
  (property "Reference" "R5" (at 80.01 60.96 0) (effects (font (size 1.27 1.27)) (justify left)))
  (property "Value" "100K" (at 77.47 63.5 0) (effects (font (size 1.27 1.27)) (justify left)))
  (property "Footprint" "Resistors_SMD:R_0402_NoSilk" (at 83.82 62.23 0) (effects (font (size 1.27 1.27)) hide))
  (property "Datasheet" "" (at 83.82 62.23 0) (effects (font (size 1.27 1.27)) hide)) (pin "1") (pin "2"))

 (symbol (lib_id "VoltageOSD-rescue:GND") (at 99.06 68.58 0) (unit 1) (in_bom yes) (on_board yes) (dnp no)
  (property "Reference" "#PWR8" (at 99.06 74.93 0) (effects (font (size 1.27 1.27)) hide))
  (property "Value" "GND" (at 99.06 72.39 0) (effects (font (size 1.27 1.27))))
  (property "Footprint" "" (at 99.06 68.58 0) (effects (font (size 1.27 1.27)) hide))
  (property "Datasheet" "" (at 99.06 68.58 0) (effects (font (size 1.27 1.27)) hide)) (pin "1"))

 (symbol (lib_id "VoltageOSD-rescue:R_Small") (at 109.22 55.88 0) (unit 1) (in_bom yes) (on_board yes) (dnp no)
  (property "Reference" "R7" (at 105.41 54.61 0) (effects (font (size 1.27 1.27)) (justify left)))
  (property "Value" "60K" (at 104.14 57.15 0) (effects (font (size 1.27 1.27)) (justify left)))
  (property "Footprint" "Resistors_SMD:R_0402_NoSilk" (at 109.22 55.88 0) (effects (font (size 1.27 1.27)) hide))
  (property "Datasheet" "" (at 109.22 55.88 0) (effects (font (size 1.27 1.27)) hide)) (pin "1") (pin "2"))

 (symbol (lib_id "VoltageOSD-rescue:R_Small") (at 109.22 63.5 0) (unit 1) (in_bom yes) (on_board yes) (dnp no)
  (property "Reference" "R8" (at 105.41 62.23 0) (effects (font (size 1.27 1.27)) (justify left)))
  (property "Value" "40K" (at 104.14 64.77 0) (effects (font (size 1.27 1.27)) (justify left)))
  (property "Footprint" "Resistors_SMD:R_0402_NoSilk" (at 109.22 63.5 0) (effects (font (size 1.27 1.27)) hide))
  (property "Datasheet" "" (at 109.22 63.5 0) (effects (font (size 1.27 1.27)) hide)) (pin "1") (pin "2"))

 (symbol (lib_id "VoltageOSD-rescue:CONN_01X01") (at 114.3 77.47 180) (unit 1) (in_bom yes) (on_board yes) (dnp no)
  (property "Reference" "J6" (at 114.3 80.01 0) (effects (font (size 1.27 1.27))))
  (property "Value" "MOSI" (at 111.76 77.47 90) (effects (font (size 1.27 1.27))))
  (property "Footprint" ".pretty:Prog_pad" (at 114.3 77.47 0) (effects (font (size 1.27 1.27)) hide))
  (property "Datasheet" "" (at 114.3 77.47 0) (effects (font (size 1.27 1.27)) hide)) (pin "1"))

 (symbol (lib_id "VoltageOSD-rescue:R_Small") (at 68.58 104.14 180) (unit 1) (in_bom yes) (on_board yes) (dnp no)
  (property "Reference" "R1" (at 67.31 101.6 0) (effects (font (size 1.27 1.27)) (justify left)))
  (property "Value" "220" (at 67.31 104.14 0) (effects (font (size 1.27 1.27)) (justify left)))
  (property "Footprint" "Resistors_SMD:R_0402_NoSilk" (at 68.58 104.14 0) (effects (font (size 1.27 1.27)) hide))
  (property "Datasheet" "" (at 68.58 104.14 0) (effects (font (size 1.27 1.27)) hide)) (pin "1") (pin "2"))

 (symbol (lib_id "VoltageOSD-rescue:C_Small") (at 181.61 93.98 0) (unit 1) (in_bom yes) (on_board yes) (dnp no)
  (property "Reference" "C1" (at 184.15 92.71 0) (effects (font (size 1.27 1.27)) (justify left)))
  (property "Value" "10uf" (at 184.15 95.25 0) (effects (font (size 1.27 1.27)) (justify left)))
  (property "Footprint" "Capacitors_SMD:C_0402_NoSilk" (at 181.61 93.98 0) (effects (font (size 1.27 1.27)) hide))
  (property "Datasheet" "" (at 181.61 93.98 0) (effects (font (size 1.27 1.27)) hide)) (pin "1") (pin "2"))

 (symbol (lib_id "VoltageOSD-rescue:R_Small") (at 91.44 78.74 90) (unit 1) (in_bom yes) (on_board yes) (dnp no)
  (property "Reference" "R9" (at 91.44 73.66 90) (effects (font (size 1.27 1.27)) (justify left)))
  (property "Value" "220" (at 92.71 76.2 90) (effects (font (size 1.27 1.27)) (justify left)))
  (property "Footprint" "Resistors_SMD:R_0402_NoSilk" (at 91.44 78.74 0) (effects (font (size 1.27 1.27)) hide))
  (property "Datasheet" "" (at 91.44 78.74 0) (effects (font (size 1.27 1.27)) hide)) (pin "1") (pin "2"))

 (sheet_instances (path "" (page "1"))))
